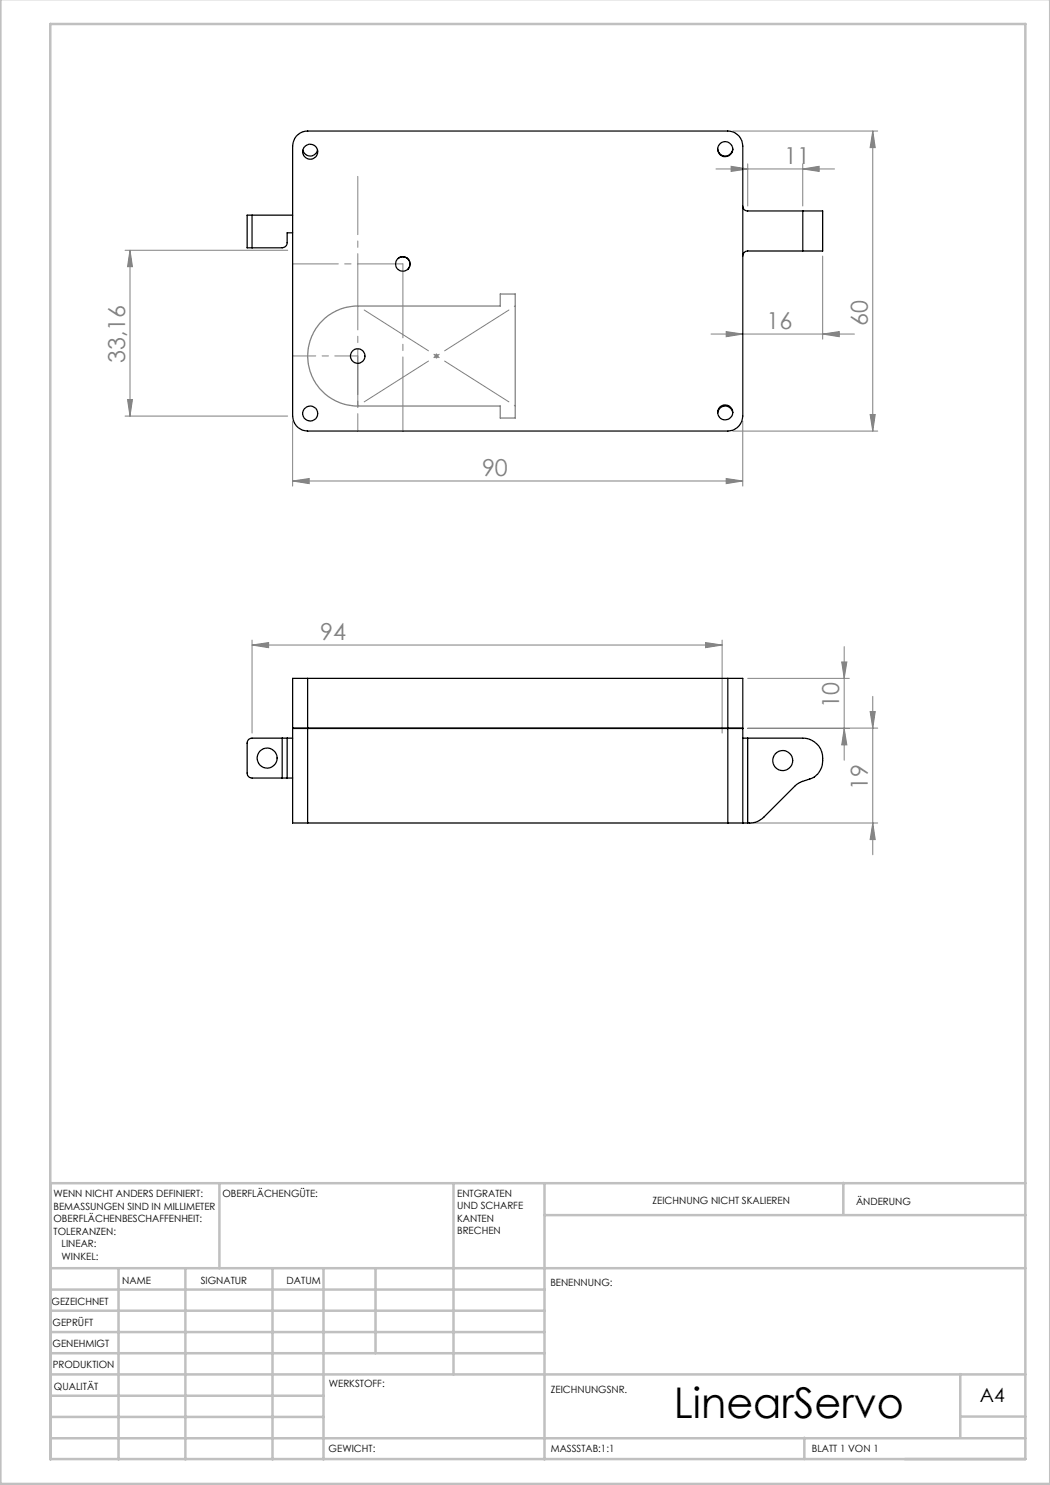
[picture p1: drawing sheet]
<svg xmlns="http://www.w3.org/2000/svg" width="210mm" height="297mm" viewBox="0 0 210 297" stroke-linecap="round" stroke-linejoin="round" font-family="sans-serif">
<g fill="none" stroke="#808080" stroke-width=".2">
<path d="M143.2 33.8h23.7M146.2 33.3l3.3 .5-3.3 .5zM146.5 26.2h29M149.5 32.8v8.4M160.5 33.8l3.3-.5v1zM160.5 32.8v8.4M174.6 26.2l.4 3.3h-1zM174.6 26.2v60M25 50.1h32.5M26 50.1l.5 3.2h-1zM26 50.1v33.1M164.5 51.2v16.6"/>
<path d="M25.5 79.9h1l-.5 3.3zM86.8 71.2h1M86.9 70.9l.7 .7M87.3 70.7v1M87.6 70.9l-.7 .7M142.2 66.8h28.7M145.2 66.3l3.4 .5-3.4 .5zM164.5 66.8l3.4-.5v1zM25 83.2h32.5M58.5 96.2l3.3-.5v1zM58.5 84.2v13M58.5 96.2h90.1"/>
<path d="M145.2 95.7l3.4 .5-3.4 .5zM146.5 86.2h29M148.6 84.2v13M174 82.9h1l-.4 3.3zM50.4 129l3.3-.5v1zM50.4 128v18.6M50.4 129h94M141.1 128.5l3.3 .5-3.3 .5zM144.4 128v18.6M149.5 135.7h20.4M168.3 132.4h1.1l-.6 3.3zM168.8 129.3v22.7"/>
<path d="M174.6 139.3v31.7M149.5 145.6h26M149.5 145.7h20.4M168.8 145.7l.6 3.3h-1.1zM174 142.3h1l-.4 3.3zM149.5 164.6h26M174.6 164.6l.4 3.3h-1z"/>
</g>
<path d="M64.9 63.7a10 10 0 0 1 6.6-2.5h28.5v-2.4h3v24.8h-3v-2.4h-28.5a10 10 0 0 1-9.3-6.5 10 10 0 0 1 2.7-11z" fill="none" stroke="#808080" stroke-width=".25"/>
<g fill="none" stroke="#c0c0c0" stroke-width=".5">
<path d="M.1 -.1v296.9h209.9v-296.9M10.1 4.8h195v287h-195zM43.9 236.6v17M90.7 236.6v38.3M108.9 236.6v55.3M168.7 236.6v6.3M205.1 236.6h-195v55.3M10.1 253.6h195M10.1 257.9h98.8M23.7 253.6v38.3M37.1 253.6v38.3M54.5 253.6v38.3"/>
<path d="M64.7 253.6v38.3M75.1 253.6v17M108.9 243h96.2M10.1 270.6h98.8M10.1 266.4h98.8M10.1 262.1h98.8M10.1 279.1h54.6M10.1 274.9h195M192.1 274.8v12.7M10.1 287.7h195M10.1 283.4h54.6M160.9 287.5v4.3"/>
<path d="M192.1 283.3h13"/>
</g>
<path d="M71.6 61.2l31.5 20M71.6 81.2l31.5-20" fill="none" stroke="#808080" stroke-width=".2" stroke-dasharray="15.2 1.3 1.3 1.3" stroke-dashoffset="-1.5"/>
<path d="M71.6 81.4v-46.1" fill="none" stroke="#808080" stroke-width=".2" stroke-dasharray="15.2 1.3 1.3 1.3" stroke-dashoffset="3.6"/>
<path d="M80.6 52.8h-22" fill="none" stroke="#808080" stroke-width=".2" stroke-dasharray="15.2 1.3 1.3 1.3" stroke-dashoffset="6.1"/>
<path d="M71.6 71.2v15" fill="none" stroke="#808080" stroke-width=".2" stroke-dasharray="15.2 1.3 1.3 1.3" stroke-dashoffset="7.5"/>
<path d="M71.6 71.2h-13" fill="none" stroke="#808080" stroke-width=".2" stroke-dasharray="15.2 1.3 1.3 1.3" stroke-dashoffset="10.6"/>
<path d="M80.6 52.8v33.4" fill="none" stroke="#808080" stroke-width=".2" stroke-dasharray="15.2 1.3 1.3 1.3" stroke-dashoffset=".4"/>
<g fill="#808080">
<path d="M145.2 95.7l3.4 .5-3.4 .5zM58.5 96.2l3.3-.5v1zM164.5 66.8l3.4-.5v1zM145.2 66.3l3.4 .5-3.4 .5zM141.1 128.5l3.3 .5-3.3 .5zM50.4 129l3.3-.5v1z"/>
<path d="M160.5 33.8l3.3-.5v1zM146.2 33.3l3.3 .5-3.3 .5z"/>
<path d="M26 50.1l.5 3.2h-1zM25.5 79.9h1l-.5 3.3zM174.6 26.2l.4 3.3h-1zM174 82.9h1l-.4 3.3zM174 142.3h1l-.4 3.3zM174.6 164.6l.4 3.3h-1zM168.3 132.4h1.1l-.6 3.3zM168.8 145.7l.6 3.3h-1.1z"/>
</g>
<g fill="none" stroke="#000" stroke-width=".25">
<path d="M59.2 27.3a3 3 0 0 1 2.3-1.1h84.1a3 3 0 0 1 3 3v54a3 3 0 0 1-3 3h-84.1a3 3 0 0 1-3-3v-54a3.6 3.6 0 0 1 .7-1.9zM60.6 30a1.49 1.49 0 0 0 1.4 1.2 1.49 1.49 0 0 0 1.5-1.2M143.5 29.8a1.5 1.5 0 0 0 1.5 1.4 1.5 1.5 0 0 0 1.5-1.4M50.4 43h-1v6.6h1M50.4 43v6.6M50.4 43h8.1M58.5 46.6h-1.1v1.9a1.02 1.02 0 0 1-1 1.1h-6M79.6 51.7a1.45 1.45 0 0 1 2.1 .2 1.45 1.45 0 0 1-.2 2M148.6 41.2a.96 .96 0 0 0 .9 1h11M160.5 42.2h4v8h-4M160.5 50.2h-11a1.02 1.02 0 0 0-.9 1M160.5 42.2v8"/>
<path d="M143.5 82.6a1.51 1.51 0 0 1 1.5-1.4 1.51 1.51 0 0 1 1.5 1.4M61.5 135.7h-3v28.9h3M61.5 135.7v28.9M61.5 135.7h84.1M145.6 135.7h3v28.9M145.6 135.7v28.9M56.4 147.6h1M56.4 155.6h1M56.4 147.6h-6a.96 .96 0 0 0-1 1v6a.96 .96 0 0 0 1 1h6M56.4 147.6v8M57.4 147.6v8M57.4 147.6h1.1"/>
<path d="M57.4 155.6h1.1M58.5 145.7h90.1M58.5 145.6h90.1M148.6 147.6h.9M149.5 147.6h11a4.1 4.1 0 0 1 4 5 3.4 3.4 0 0 1-2.5 3.2l-1.7 .5-1.2 .8-6.3 6.3a3.9 3.9 0 0 1-3.3 1.2M149.5 147.6v17M61.5 164.6h84.1M145.6 164.6h3M148.6 164.6h.9"/>
<circle cx="62" cy="30.3" r="1.5"/>
<circle cx="145" cy="29.8" r="1.5"/>
<circle cx="80.6" cy="52.8" r="1.46"/>
<circle cx="71.5" cy="71.2" r="1.45"/>
<circle cx="62" cy="82.7" r="1.49"/>
<circle cx="145" cy="82.5" r="1.51"/>
<circle cx="53.4" cy="151.6" r="2"/>
<circle cx="156.5" cy="152.1" r="2"/>
</g>
<text font-size="8.5" x="134.7" y="283.5">LinearServo</text>
<g font-size="4.7" fill="#808080">
<text x="156.9" y="32.7">11</text>
<text x="153.3" y="65.8">16</text>
<text x="173.5" y="65.3" transform="rotate(-90 173.5 65.3)">60</text>
<text x="25" y="72.6" transform="rotate(-90 25 72.6)">33,16</text>
<text x="96.4" y="95.2">90</text>
<text x="64" y="128">94</text>
<text x="167.9" y="141.7" transform="rotate(-90 167.9 141.7)">10</text>
<text x="173.5" y="157.9" transform="rotate(-90 173.5 157.9)">19</text>
</g>
<text font-size="3.9" x="196" y="280.4">A4</text>
<g font-size="2">
<text x="10.7" y="239.5">WENN NICHT ANDERS DEFINIERT:</text>
<text x="44.5" y="239.5">OBERFLÄCHENGÜTE:</text>
<text x="91.4" y="239.4">ENTGRATEN</text>
<text x="10.7" y="242">BEMASSUNGEN SIND IN MILLIMETER</text>
<text x="10.7" y="244.5">OBERFLÄCHENBESCHAFFENHEIT:</text>
<text x="91.4" y="241.9">UND SCHARFE</text>
<text x="91.4" y="244.4">KANTEN</text>
<text x="130.5" y="240.8">ZEICHNUNG NICHT SKALIEREN</text>
<text x="171.2" y="241">ÄNDERUNG</text>
<text x="10.7" y="247">TOLERANZEN:</text>
<text x="12.3" y="249.5">LINEAR:</text>
<text x="12.3" y="252">WINKEL:</text>
<text x="91.4" y="246.9">BRECHEN</text>
<text x="24.4" y="256.9">NAME</text>
<text x="40.1" y="256.8">SIGNATUR</text>
<text x="57.3" y="256.8">DATUM</text>
<text x="110.1" y="257.1">BENENNUNG:</text>
<text x="10.3" y="260.9">GEZEICHNET</text>
<text x="10.5" y="269.3">GENEHMIGT</text>
<text x="10.5" y="265.2">GEPRÜFT</text>
<text x="10.6" y="273.6">PRODUKTION</text>
<text x="10.8" y="278">QUALITÄT</text>
<text x="65.8" y="277.4">WERKSTOFF:</text>
<text x="110.2" y="278.5">ZEICHNUNGSNR.</text>
<text x="65.7" y="290.4">GEWICHT:</text>
<text x="110.2" y="290.5">MASSSTAB:1:1</text>
<text x="162.4" y="290.4">BLATT 1 VON 1</text>
</g>
</svg>
